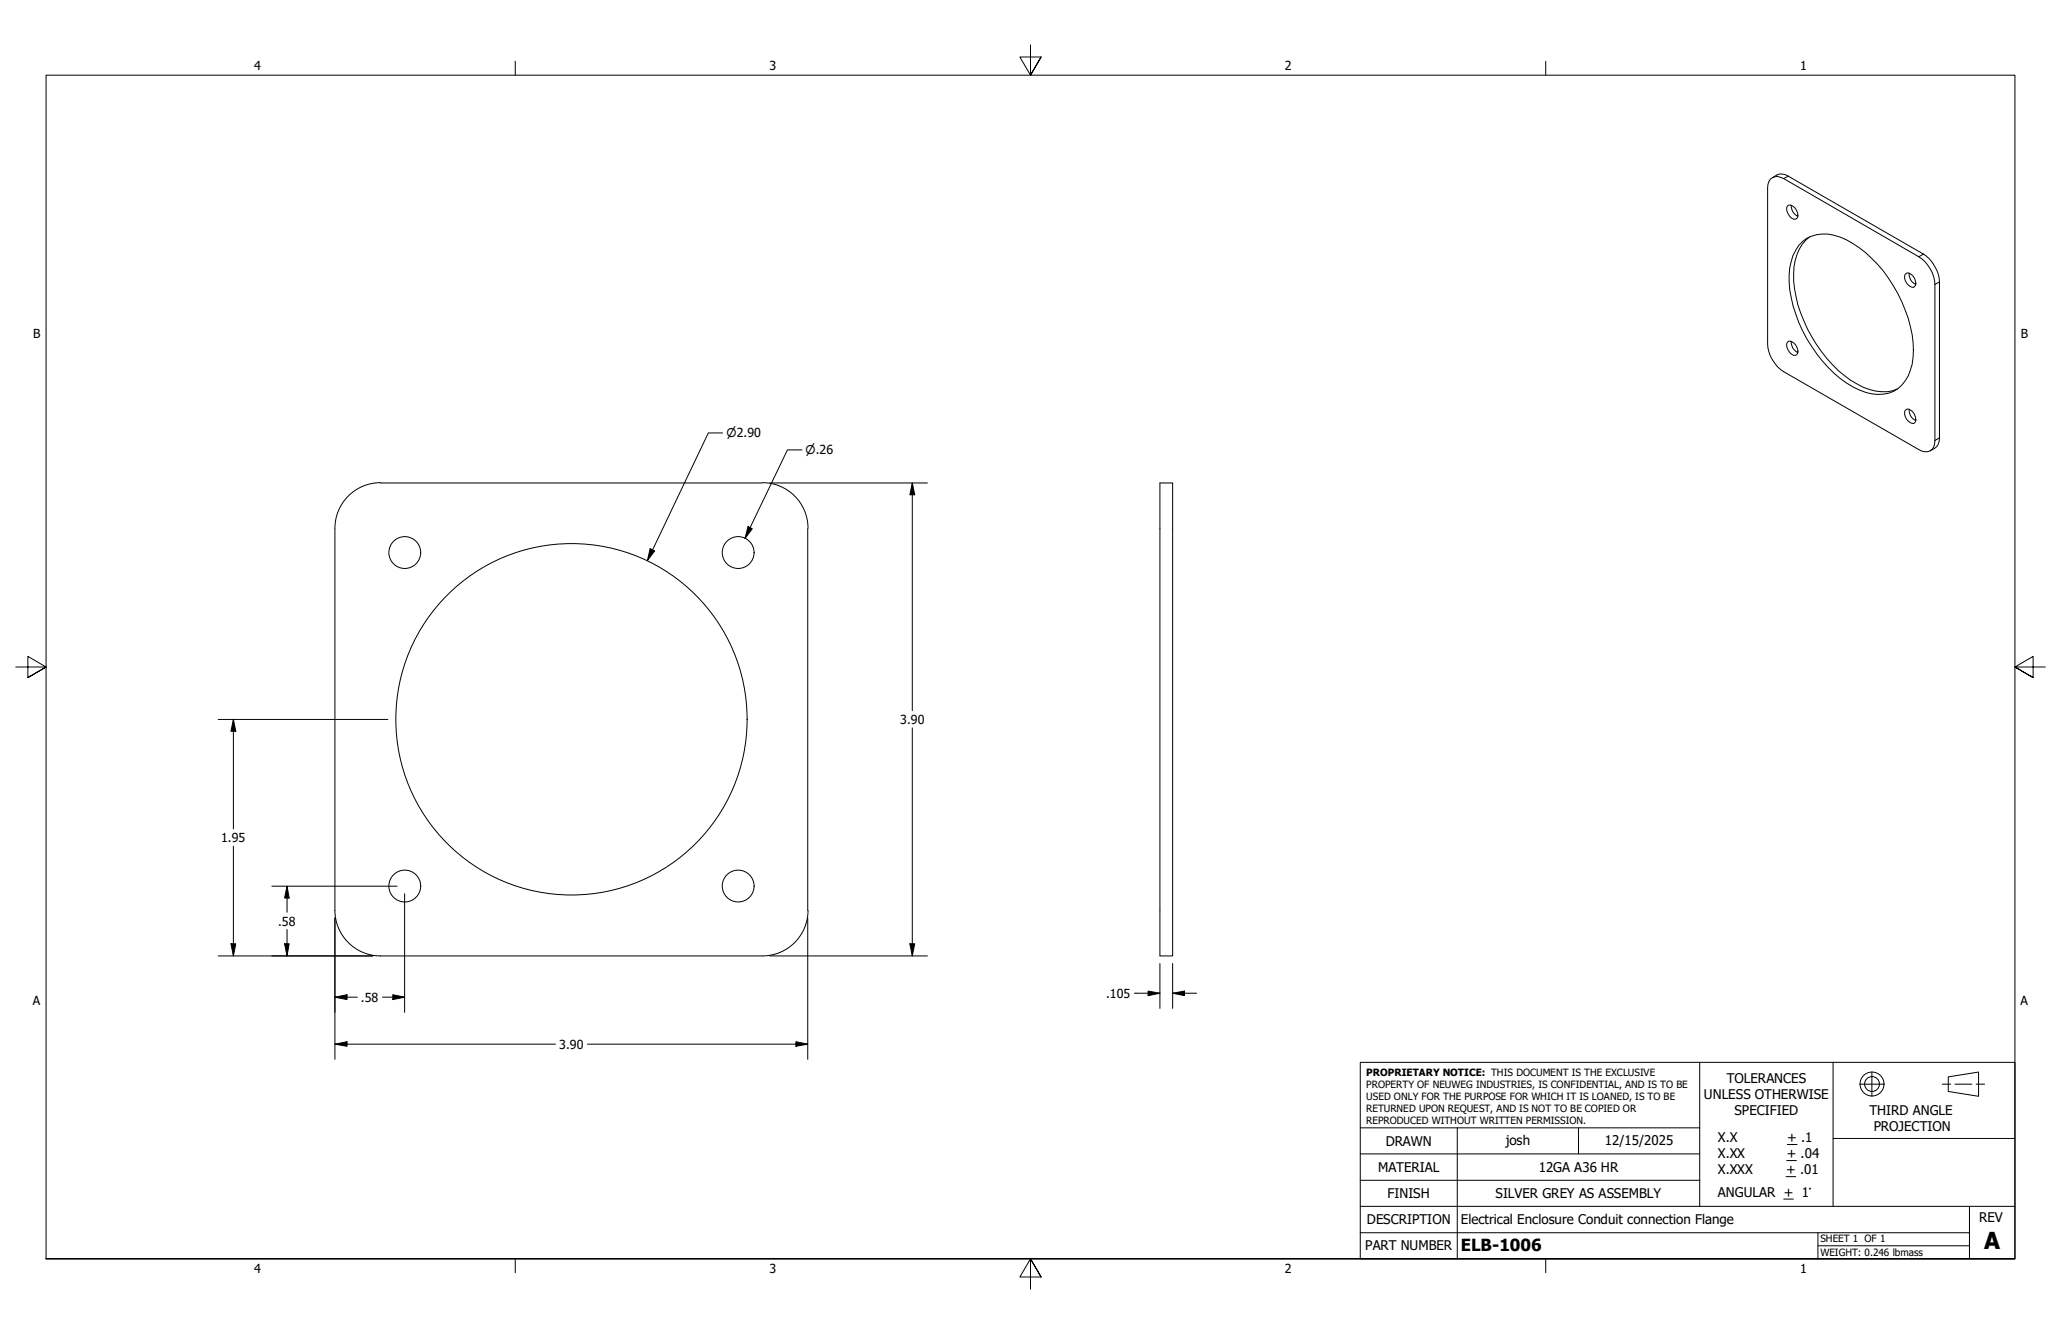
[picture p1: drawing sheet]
<svg xmlns="http://www.w3.org/2000/svg" width="432mm" height="279mm" viewBox="0 0 432 279" stroke-linecap="round" stroke-linejoin="round" font-family="sans-serif">
<!-- layer: Visible (ANSI) -->
<g fill="none" stroke="#000" stroke-width=".21">
<path d="M370.9 37.5a2.19 2.19 0 0 1 2.8-.1l28.3 16.4a7.5 7.5 0 0 1 3.4 5.8v32.7a2.05 2.05 0 0 1-1 2.1 2.05 2.05 0 0 1-2.4-.2l-28.3-16.3a7.5 7.5 0 0 1-3.4-5.9v-32.6l.3-1.4zM371.3 37.2a2.52 2.52 0 0 1 3.3-.3l28.4 16.3a7.8 7.8 0 0 1 3.3 5.9v32.6a2.62 2.62 0 0 1-1.9 2.7M374.5 43.2a1.35 1.35 0 0 1 1.9 .9 1.24 1.24 0 0 1-.2 1.8 2.14 2.14 0 0 1-1.7-2.7zM375.3 43a2.49 2.49 0 0 0 1.4 2.3M377.6 50.6a7.5 7.5 0 0 1 7.9-.9 26.3 26.3 0 0 1 13.7 15.3 19.1 19.1 0 0 1 1 12.5 6.7 6.7 0 0 1-8.1 5 19.2 19.2 0 0 1-10.3-6.9 29 29 0 0 1-7-16.5 12 12 0 0 1 2.1-7.7zM379.2 49.6a9.2 9.2 0 0 0-3.4 7.7 28.1 28.1 0 0 0 7 17.8 18.6 18.6 0 0 0 10.2 6.8 7.2 7.2 0 0 0 4.5-.4M399.4 57.2a1.94 1.94 0 0 1 1.7 2.8 1.02 1.02 0 0 1-1.4-.4 1.66 1.66 0 0 1-.3-2.4zM400 57.2a2.34 2.34 0 0 0 1.4 2.4M374.5 71.7a1.35 1.35 0 0 1 1.9 .9 1.24 1.24 0 0 1-.2 1.8 2.14 2.14 0 0 1-1.7-2.7zM375.3 71.5a2.34 2.34 0 0 0 1.4 2.4M399.2 86a.81 .81 0 0 1 1.3 0 2.01 2.01 0 0 1 .6 2.6 1.8 1.8 0 0 1-2.1-1.9zM400 85.7a2.34 2.34 0 0 0 1.4 2.4"/>
<path d="M79.7 101.2h80M79.7 101.1a9.6 9.6 0 0 0-9.5 9.5v80.1M159.7 101.1a9.6 9.6 0 0 1 9.6 9.5M169.2 110.7v80M243 101.2h2.7v99h-2.7zM70.2 190.7a9.6 9.6 0 0 0 9.5 9.5h80M169.3 190.7a9.6 9.6 0 0 1-9.6 9.5"/>
<circle cx="84.8" cy="115.7" r="3.3"/>
<circle cx="154.7" cy="115.7" r="3.3"/>
<circle cx="119.7" cy="150.7" r="36.8"/>
<circle cx="84.8" cy="185.6" r="3.3"/>
<circle cx="154.7" cy="185.6" r="3.3"/>
</g>
<!-- layer: Visible Narrow (ANSI) -->
<path d="M374.6 36.9l-.9 .5M403 53.2l-1 .6M406.3 59.1l-.9 .5M406.3 91.7l-.9 .6" fill="none" stroke="#000" stroke-width=".21"/>
<!-- layer: Border (ANSI) -->
<path d="M107.9 12.8v2.9M215.9 9.4v6.3l-2.2-3.8h4.4l-2.2 3.8 2.2-3.8M323.8 12.8v2.9M3.3 139.7h6.4l-3.9-2.2v4.4l3.9-2.2-3.9 2.2M428.5 139.7h-6.4l3.9-2.2v4.4l-3.9-2.2 3.9 2.2M9.7 263.7v-248h412.4v248h-412.4h412.4M107.9 263.7v2.9M218.1 267.5l-2.2-3.8 2.2 3.8h-4.4l2.2-3.8v6.3M323.8 263.7v2.9" fill="none" stroke="#000" stroke-width=".21"/>
<!-- layer: Title (ANSI) -->
<g fill="none" stroke="#000" stroke-width=".21">
<path d="M285 222.5h137.1v41.2h-137.1zM285 236.2h71.1M305.3 236.2v27.5M330.7 236.2v5.5M356.1 222.5v30.2M374.5 239.7h2M384 222.5v15.9M389.6 227.1h5.1M392.2 224.5v5.1M406.9 227.1h1.8M408.2 225.6l6.3-1.1v5.1l-6.3-1zM409.6 227.1h3.5"/>
<path d="M414 227.1h1.8M422.1 238.4h-38.1v14.3M285 258.2h127.6M285 252.7h137.1M285 247.2h71.1M285 241.7h71.1M373.7 251.1h2M374.2 246.4h2M374.3 243.1h2.1M380.9 258.2v5.5M412.6 252.7v11M380.9 260.9h31.7"/>
<circle cx="392.2" cy="227" r="2.51"/>
<circle cx="392.2" cy="227" r="1.56"/>
</g>
<!-- layer: Dimension (ANSI) -->
<g fill="none" stroke="#000" stroke-width=".21">
<path d="M151.4 90.7h-3l-12.8 26.7M168 94.2h-3l-8.9 18.6M136.2 114.9l1 .5-1.6 2zM156.7 110.3l.9 .4-1.5 2.1zM161.3 101.2h33M191.1 101.2l.5 2.4h-1zM191.1 101.2v47.6M45.7 150.7h35.6M48.9 150.7l.5 2.5h-1zM48.9 150.7v22.9M191.1 152.5v47.7M48.9 177.2v23"/>
<path d="M48.4 197.7h1l-.5 2.5zM57 185.6h26.2M59.6 197.7h1l-.5 2.5zM60.1 185.6l.5 2.5h-1zM60.1 185.6v5.5M60.1 194.7v5.5M70.2 192.3v29.6M84.8 187.2v24.8M169.2 192.3v29.6M190.6 197.7h1l-.5 2.5zM45.7 200.2h32.4M70.2 218.7l2.5-.5v.9z"/>
<path d="M70.2 208.9l2.5-.6v1.1zM70.2 218.7h46.2M70.2 208.9h4.7M80.1 208.9h4.7M82.3 208.3l2.5 .6-2.5 .5zM123.1 218.7h46.1M161.3 200.2h33M166.8 218.2l2.4 .5-2.4 .4zM237.7 208h5.3M240.5 207.6l2.5 .4-2.5 .5zM243 201.8v9.4M245.7 208l2.5-.4v.9z"/>
<path d="M245.7 208h5M245.7 201.8v9.4"/>
</g>
<g fill="#000">
<path d="M136.2 114.9l1 .5-1.6 2zM156.7 110.3l.9 .4-1.5 2.1zM191.1 101.2l.5 2.4h-1zM48.9 150.7l.5 2.5h-1zM48.4 197.7h1l-.5 2.5zM59.6 197.7h1l-.5 2.5zM60.1 185.6l.5 2.5h-1zM190.6 197.7h1l-.5 2.5zM70.2 218.7l2.5-.5v.9zM70.2 208.9l2.5-.6v1.1zM82.3 208.3l2.5 .6-2.5 .5zM166.8 218.2l2.4 .5-2.4 .4z"/>
<path d="M240.5 207.6l2.5 .4-2.5 .5zM245.7 208l2.5-.4v.9z"/>
</g>
<text font-size="4.9" x="415.7" y="261.6">A</text>
<text font-size="3.5" x="306.1" y="262">ELB-1006</text>
<g font-size="2.8">
<text x="361.8" y="226.9">TOLERANCES</text>
<text x="357" y="230.3">UNLESS OTHERWISE</text>
<text x="363.4" y="233.6">SPECIFIED</text>
<text x="391.7" y="233.5">THIRD ANGLE</text>
<text x="290.3" y="240">DRAWN</text>
<text x="315.5" y="239.7">josh</text>
<text x="336.2" y="239.8">12/15/2025</text>
<text x="359.9" y="239.3">X.X</text>
<text x="374.5" y="239.3">+ .1</text>
<text x="392.6" y="236.8">PROJECTION</text>
<text x="288.7" y="245.5">MATERIAL</text>
<text x="322.4" y="245.5">12GA A36 HR</text>
<text x="359.9" y="242.6">X.XX</text>
<text x="359.9" y="245.9">X.XXX</text>
<text x="374.2" y="245.9">+ .01</text>
<text x="374.3" y="242.6">+ .04</text>
<text x="290.7" y="251">FINISH</text>
<text x="313.3" y="251">SILVER GREY AS ASSEMBLY</text>
<text x="359.9" y="250.7">ANGULAR + 1°</text>
<text x="286.4" y="256.4">DESCRIPTION</text>
<text x="306.1" y="256.3">Electrical Enclosure Conduit connection Flange</text>
<text x="414.7" y="256">REV</text>
<text x="286" y="261.9">PART NUMBER</text>
</g>
<g font-size="2.6">
<text x="53.3" y="14.7">4</text>
<text x="161.2" y="14.7">3</text>
<text x="269.2" y="14.7">2</text>
<text x="377.1" y="14.7">1</text>
<text x="6.9" y="70.8">B</text>
<text x="423.4" y="70.8">B</text>
<text x="188.6" y="151.6">3.90</text>
<text x="46.4" y="176.4">1.95</text>
<text x="58.3" y="193.9">.58</text>
<text x="75.6" y="209.8">.58</text>
<text x="231.8" y="209">.105</text>
<text x="6.9" y="210.5">A</text>
<text x="423.3" y="210.5">A</text>
<text x="117.2" y="219.6">3.90</text>
<text x="53.3" y="266.6">4</text>
<text x="161.2" y="266.6">3</text>
<text x="269.2" y="266.6">2</text>
<text x="377.1" y="266.6">1</text>
</g>
<g font-size="2.5">
<text x="152.2" y="91.6">⌀2.90</text>
<text x="168.8" y="95.2">⌀.26</text>
</g>
<g font-size="2.1">
<text x="286.3" y="225.4">PROPRIETARY NOTICE: THIS DOCUMENT IS THE EXCLUSIVE</text>
<text x="286.3" y="227.8">PROPERTY OF NEUWEG INDUSTRIES, IS CONFIDENTIAL, AND IS TO BE</text>
<text x="286.3" y="230.4">USED ONLY FOR THE PURPOSE FOR WHICH IT IS LOANED, IS TO BE</text>
<text x="286.3" y="232.9">RETURNED UPON REQUEST, AND IS NOT TO BE COPIED OR</text>
<text x="286.3" y="235.4">REPRODUCED WITHOUT WRITTEN PERMISSION.</text>
<text x="381.4" y="260.2">SHEET 1 OF 1</text>
<text x="381.4" y="263">WEIGHT: 0.246 lbmass</text>
</g>
</svg>
